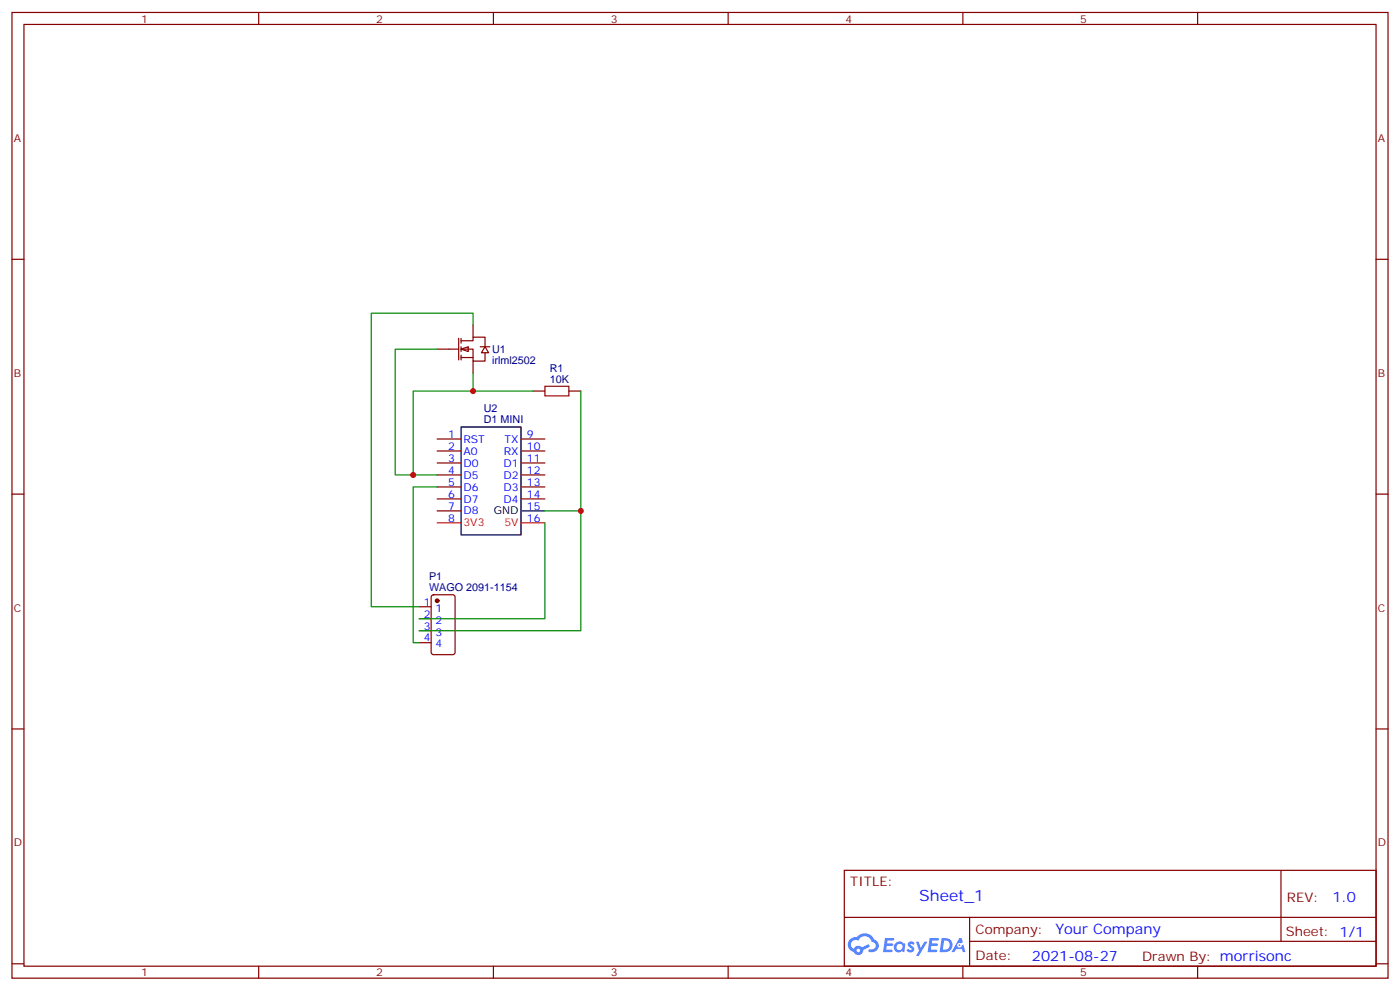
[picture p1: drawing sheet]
<svg xmlns="http://www.w3.org/2000/svg" width="412mm" height="292mm" viewBox="0 0 412 292" stroke-linecap="round" stroke-linejoin="round" font-family="sans-serif">
<g fill="none" stroke="#870000" stroke-width=".35">
<path d="M3.5 3.7h405.4v284.3h-405.4zM7.1 7.2h398.2v277.3h-398.2zM76.2 3.7v3.5M145.3 3.7v3.5M214.5 3.7v3.5M283.6 3.7v3.5M352.8 3.7v3.5M3.5 76.3h3.6M405.3 76.3h3.6M3.5 145.5h3.6M405.3 145.5h3.6M3.5 214.6h3.6"/>
<path d="M405.3 214.6h3.6M248.7 256.3h156.6v28.2h-156.6zM377.3 256.3v20.9M248.7 270.1h156.5M285.6 277.2h119.6M285.6 270.1v14.1M3.5 283.8h3.6M76.2 284.5v3.5M145.3 284.5v3.5M214.5 284.5v3.5M283.6 284.5v3.5M352.8 284.5v3.5"/>
<path d="M405.3 283.8h3.6"/>
</g>
<g fill="#5487ff">
<path d="M267.7 277.4a1.22 1.22 0 0 1 1.7 .3l-.4 .6a.47 .47 0 0 0-.3-.4 .47 .47 0 0 0-.5 .2l.1 .2a1.14 1.14 0 0 1 .8 1.7 1.14 1.14 0 0 1-1.9 0l-.2-.2 .5-.5 .7 .4a.29 .29 0 0 0 .3-.2 .29 .29 0 0 0-.2-.4 1.04 1.04 0 0 1-.6-1.7z"/>
<path d="M260.7 276.2h2.4l.3 .2-.2 .5h-1.8l-.1 .9h1.5l.3 .3-.3 .4h-1.6l-.2 1.1 1.7 .1 .2 .3-.2 .3h-2.6z"/>
<path d="M273.8 276.2h2.4l.3 .2-.1 .5h-1.8l-.2 .9h1.6l.3 .3-.4 .4h-1.6l-.1 1.1 1.7 .1 .2 .3-.2 .3h-2.6z"/>
<path d="M282.6 276.2h.7l.3 1.2-.6 .4a.69 .69 0 0 0-1 .2 .69 .69 0 0 0 .4 1 .69 .69 0 0 0 .9-.6l.5-.3 .6 2.2h-.8l-.2-.9h-1.8l-.5 .9h-.8z"/>
<path d="M269.8 277.3h.8l.6 1.8 1.1-1.8h.9l-2.6 4.2h-.8l.9-1.6z"/>
<path d="M277.4 276.2l-.6 4.1h1.3a2.11 2.11 0 0 0 2.5-2.1 2.11 2.11 0 0 0-2.5-2zM278.1 276.9a1.39 1.39 0 0 1 1.7 1.4 1.39 1.39 0 0 1-1.8 1.3h-.3z"/>
<path d="M263.7 277.8a1.54 1.54 0 0 0-.1 2.2 1.54 1.54 0 0 0 2.2 .1l.6 .2 .3-2.3-.2-.2h-.4a1.49 1.49 0 0 0-2.4 0zM264 278.8a.94 .94 0 0 1 1.8 0 .94 .94 0 0 1-1.8 0z"/>
<path d="M250.4 276.6a2.18 2.18 0 0 0 1.1 3.7 1.44 1.44 0 0 0 1.6 .9 1.44 1.44 0 0 0 1.2-1.5l2-1-.5-.7-1.9 .9a1.47 1.47 0 0 0-2.4 .5 1.39 1.39 0 0 1-.7-2 1.39 1.39 0 0 1 2-.4 2.12 2.12 0 0 1 2.2-1.3 2.12 2.12 0 0 1 1.9 1.6 1.14 1.14 0 0 1 1.1 1.5 1.14 1.14 0 0 1-1.7 .7 .43 .43 0 0 0-.5 .4 .43 .43 0 0 0 .4 .4 1.98 1.98 0 0 0 2.5-1.2 1.98 1.98 0 0 0-1.2-2.5 3.1 3.1 0 0 0-5.3-.7l-.9 .1zM252.3 279.9a.55 .55 0 0 1 1.1 0 .55 .55 0 0 1-1.1 0z"/>
<circle cx="282.6" cy="278.3" r=".26"/>
</g>
<g fill="#fff" stroke="#870000" stroke-width=".35">
<path d="M135.8 102.8l2.1-.7v1.4z"/>
<path d="M142.9 102.1l1 1.8h-2.1z"/>
</g>
<g fill="none" stroke="#870000" stroke-width=".35">
<path d="M135.1 99.6v6.4M135.8 99.6v1.4M139.3 95.7v3.6M128.8 102.8h6.3M135.8 100.3h3.5v-1h3.6v2.8M135.8 102.8h3.5v3.5h3.6v-2.4M135.8 105.3h3.5M135.8 102.1v1.4M135.8 104.6v1.4M139.3 106.3v3.6M141.5 102.1h2.8M157 115.1h3.5"/>
<path d="M167.6 115.1h3.5M128.8 129.3h7M128.8 132.8h7M128.8 136.3h7M128.8 139.8h7M153.5 129.3h7M153.5 132.8h7M153.5 136.3h7M153.5 139.8h7M128.8 143.4h7M128.8 146.9h7M128.8 150.4h7"/>
<path d="M153.5 143.4h7M153.5 146.9h7M123.5 178.6h3.5M127.2 175.3l.5-.2h5.6l.7 .4 .1 16.6-.5 .6-5.9 .1-.6-.5-.1-16.5zM123.5 182.2h3.5M123.5 185.7h3.5M123.5 189.2h3.5"/>
</g>
<path d="M135.8 125.7h17.7v31.8h-17.7zM153.5 150.4h7" fill="none" stroke="#000" stroke-width=".35"/>
<path d="M128.8 154h7M153.5 154h7" fill="none" stroke="#f00" stroke-width=".35"/>
<circle cx="128.8" cy="176.9" r=".53" fill="#870000" stroke="#870000" stroke-width=".35"/>
<path d="M160.5 113.7h7.1v2.9h-7.1z" fill="none" stroke="#a10000" stroke-width=".35"/>
<path d="M139.3 95.7v-3.5h-29.9v86.4h14.1M128.8 102.8h-12.4v37h5.3M139.3 109.9v5.2h17.7M139.3 115.1h-17.6v24.7h7.1M171.1 115.1v35.3h-10.6M128.8 143.4h-7.1v45.8h1.8M160.5 154v28.2h-37M171.1 150.4v35.3h-47.6" fill="none" stroke="#008700" stroke-width=".35"/>
<g fill="#c00">
<circle cx="139.3" cy="115.1" r=".88"/>
<circle cx="121.7" cy="139.8" r=".88"/>
<circle cx="171.1" cy="150.4" r=".88"/>
</g>
<text font-size="4.6" fill="#00f" x="270.8" y="265.3">Sheet_1</text>
<g font-size="4.2" fill="#00f">
<text x="392.5" y="265.5">1.0</text>
<text x="310.9" y="275.1">Your Company</text>
<text x="304" y="282.9">2021-08-27</text>
</g>
<g font-size="3.9" fill="#800">
<text x="250.5" y="260.8">TITLE:</text>
<text x="379.1" y="265.5">REV:</text>
<text x="287.4" y="275">Company:</text>
<text x="378.7" y="275.7">Sheet: 1/1</text>
<text x="287.4" y="282.7">Date:</text>
<text x="336.4" y="282.8">Draw</text>
<text x="346.6" y="282.8">n By: morrisonc</text>
</g>
<g font-size="3.2" fill="#800">
<text x="41.6" y="6.7">1</text>
<text x="110.8" y="6.7">2</text>
<text x="179.9" y="6.7">3</text>
<text x="249.1" y="6.7">4</text>
<text x="318.2" y="6.7">5</text>
<text x="4.1" y="41.8">A</text>
<text x="405.9" y="41.8">A</text>
<text x="4.1" y="110.9">B</text>
<text x="405.9" y="110.9">B</text>
<text x="4.1" y="180.1">C</text>
<text x="405.9" y="180.1">C</text>
<text x="4.1" y="249.2">D</text>
<text x="405.9" y="249.2">D</text>
<text x="41.6" y="287.5">1</text>
<text x="110.8" y="287.5">2</text>
<text x="179.9" y="287.5">3</text>
<text x="249.1" y="287.5">4</text>
<text x="318.2" y="287.5">5</text>
</g>
<g font-size="3.2" fill="#000080">
<text x="145" y="107.2">irlml2502</text>
<text x="145" y="104">U1</text>
<text x="161.9" y="112.7">10K</text>
<text x="161.9" y="109.5">R1</text>
<text x="142.5" y="124.7">D1 MINI</text>
<text x="142.5" y="121.4">U2</text>
<text x="126.4" y="173.9">WAGO 2091-1154</text>
<text x="126.4" y="170.8">P1</text>
</g>
<g font-size="3.2" fill="#00f">
<text x="132" y="128.9">1</text>
<text x="136.5" y="130.3">RST</text>
<text x="148.6" y="130.3">TX</text>
<text x="155.2" y="128.9">9</text>
<text x="132" y="132.4">2</text>
<text x="132" y="136">3</text>
<text x="136.5" y="133.8">A0</text>
<text x="136.5" y="137.4">D0</text>
<text x="148.3" y="137.4">D1</text>
<text x="148.4" y="133.8">RX</text>
<text x="155.2" y="132.4">10</text>
<text x="155.2" y="136">11</text>
<text x="132" y="139.5">4</text>
<text x="132" y="143">5</text>
<text x="136.5" y="140.9">D5</text>
<text x="148.3" y="140.9">D2</text>
<text x="155.2" y="139.5">12</text>
<text x="155.2" y="143">13</text>
<text x="132" y="146.5">6</text>
<text x="136.5" y="144.4">D6</text>
<text x="136.5" y="148">D7</text>
<text x="148.3" y="144.4">D3</text>
<text x="148.3" y="148">D4</text>
<text x="155.2" y="146.5">14</text>
<text x="132" y="150.1">7</text>
<text x="132" y="153.6">8</text>
<text x="136.5" y="151.5">D8</text>
<text x="155.2" y="150.1">15</text>
<text x="155.2" y="153.6">16</text>
<text x="124.8" y="178.3">1</text>
<text x="124.8" y="181.8">2</text>
<text x="124.8" y="185.3">3</text>
<text x="128.3" y="180.1">1</text>
<text x="128.3" y="183.6">2</text>
<text x="124.8" y="188.9">4</text>
<text x="128.3" y="187.1">3</text>
<text x="128.3" y="190.6">4</text>
</g>
<g font-size="3.2" fill="#f00">
<text x="136.5" y="155">3V3</text>
<text x="148.6" y="155">5V</text>
</g>
<text font-size="3.2" x="145.5" y="151.5">GND</text>
</svg>
